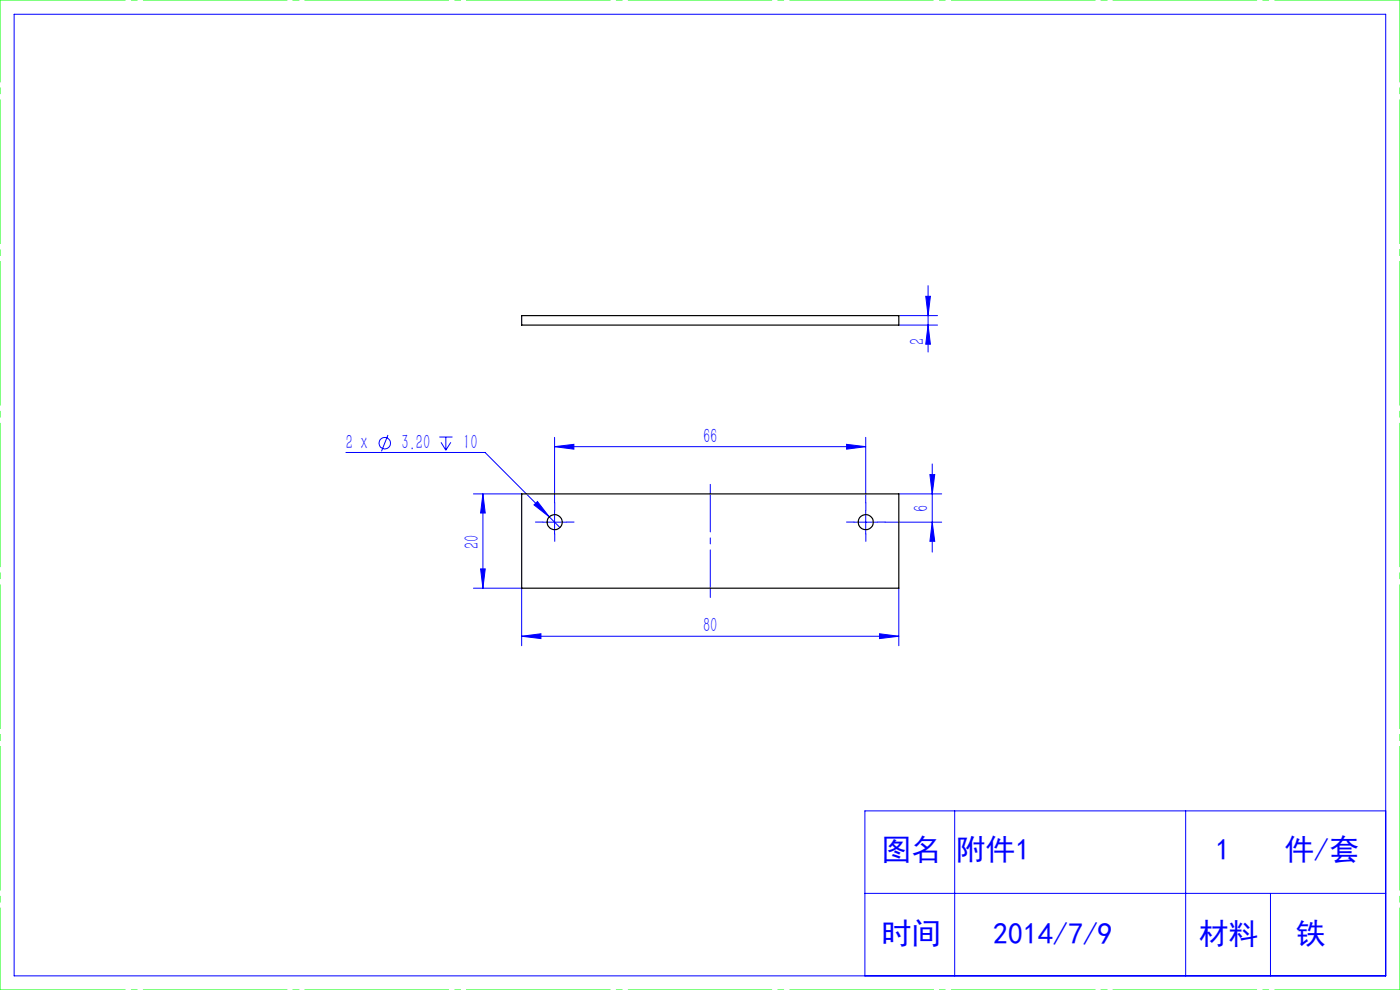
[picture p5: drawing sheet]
<svg xmlns="http://www.w3.org/2000/svg" width="297mm" height="210mm" viewBox="0 0 297 210" stroke-linecap="round" stroke-linejoin="round" font-family="sans-serif">
<g fill="none" stroke="#00f" stroke-width=".21">
<path d="M3 3h291v204h-291zM190.7 69h8.2M190.7 66.9h8.2M196.4 62.9h1l-.5 4zM196.9 69l.5 4h-1zM196.9 60.6v14.1M73.4 96h29.5l13.6 13.6M82.3 92.3l-1.4 3.4M93.2 92.7h2.8M93.6 93.8l1 1.7M94.6 92.7v2.8M95.6 93.8l-1 1.7"/>
<path d="M117.7 94.7l4-.4v1zM117.7 92.8v13.9M117.7 94.7h66M179.6 94.3l4.1 .4-4.1 .6zM183.7 92.8v13.9M197.8 98.4v18.7M100.4 104.8h10.3M102.4 104.8l.5 4h-.9zM102.4 104.8v20M113.3 107.1l.7-.7 2.5 3.2zM115.2 110.8h5M116.5 109.6l2.3 2.3"/>
<path d="M117.7 108.3v5M181.2 110.8h5M183.7 108.3v5M187.7 110.8h12.1M190.7 104.8h9.1M197.3 100.7h1l-.5 4.1zM197.8 110.8l.5 4h-1zM100.4 124.8h10.3v12.2M102 120.7h.9l-.5 4.1zM110.7 135l4.1-.6v1.1zM110.7 135h80M186.6 134.4l4.1 .6-4.1 .5z"/>
<path d="M190.7 124.8v12.2M202.5 172v35M251.5 172v35M294 172h-110.5v35M183.5 189.5h110.5M269.5 189.5v17.5"/>
<circle cx="81.6" cy="94" r="1.21"/>
</g>
<path d="M115.2 110.7h-1.6M117.7 108.2v-1.6M117.7 113.2v1.6M120.2 110.7h1.6M181.2 110.7h-1.6M183.7 108.2v-1.6M183.7 113.2v1.6M186.2 110.7h1.6" fill="none" stroke="#00f" stroke-width=".21" stroke-dasharray="30.5 1.3 1.3 1.3"/>
<path d="M150.7 102.7v24" fill="none" stroke="#00f" stroke-width=".21" stroke-dasharray="30.5 1.3 1.3 1.3" stroke-dashoffset="20.4"/>
<path d="M0 0h297M0 210h297" fill="none" stroke="#0f0" stroke-width=".21" stroke-dasharray="30.5 1.3 1.3 1.3" stroke-dashoffset="3.9"/>
<path d="M0 210v-210M297 210v-210" fill="none" stroke="#0f0" stroke-width=".21" stroke-dasharray="30.5 1.3 1.3 1.3" stroke-dashoffset="13.1"/>
<g fill="#00f">
<path d="M113.3 107.1l.7-.7 2.5 3.2z"/>
<path d="M117.7 94.7l4-.4v1zM179.6 94.3l4.1 .4-4.1 .6zM110.7 135l4.1-.6v1.1zM186.6 134.4l4.1 .6-4.1 .5z"/>
<path d="M196.9 69l.5 4h-1zM196.4 62.9h1l-.5 4zM102 120.7h.9l-.5 4.1zM102.4 104.8l.5 4h-.9zM197.8 110.8l.5 4h-1zM197.3 100.7h1l-.5 4.1z"/>
</g>
<g fill="none" stroke="#000" stroke-width=".25">
<path d="M110.7 66.9h80v2.1h-80zM110.7 104.8h80v20h-80z"/>
<circle cx="117.7" cy="110.8" r="1.59"/>
<circle cx="183.7" cy="110.8" r="1.59"/>
</g>
<g font-size="6.3" fill="#00f">
<text x="187" y="182.5">图名</text>
<text x="202.7" y="182.5">附件1</text>
<text x="257.8" y="182.5">1</text>
<text x="272.5" y="182.5">件/套</text>
<text x="187" y="200.3">时间</text>
<text x="210.7" y="200.3">2014/7/9</text>
<text x="254.3" y="200.3">材料</text>
<text x="274.9" y="200.3">铁</text>
</g>
<g font-size="4.4" fill="#00f">
<text x="196" y="73.1" transform="rotate(-90 196 73.1)">2</text>
<text x="73.4" y="95.3">2 x</text>
<text x="85.2" y="95.3">3.20</text>
<text x="98.3" y="95.3">10</text>
<text x="149.2" y="93.9">66</text>
<text x="196.9" y="108.6" transform="rotate(-90 196.9 108.6)">6</text>
<text x="101.6" y="116.5" transform="rotate(-90 101.6 116.5)">20</text>
<text x="149.1" y="134.1">80</text>
</g>
</svg>
